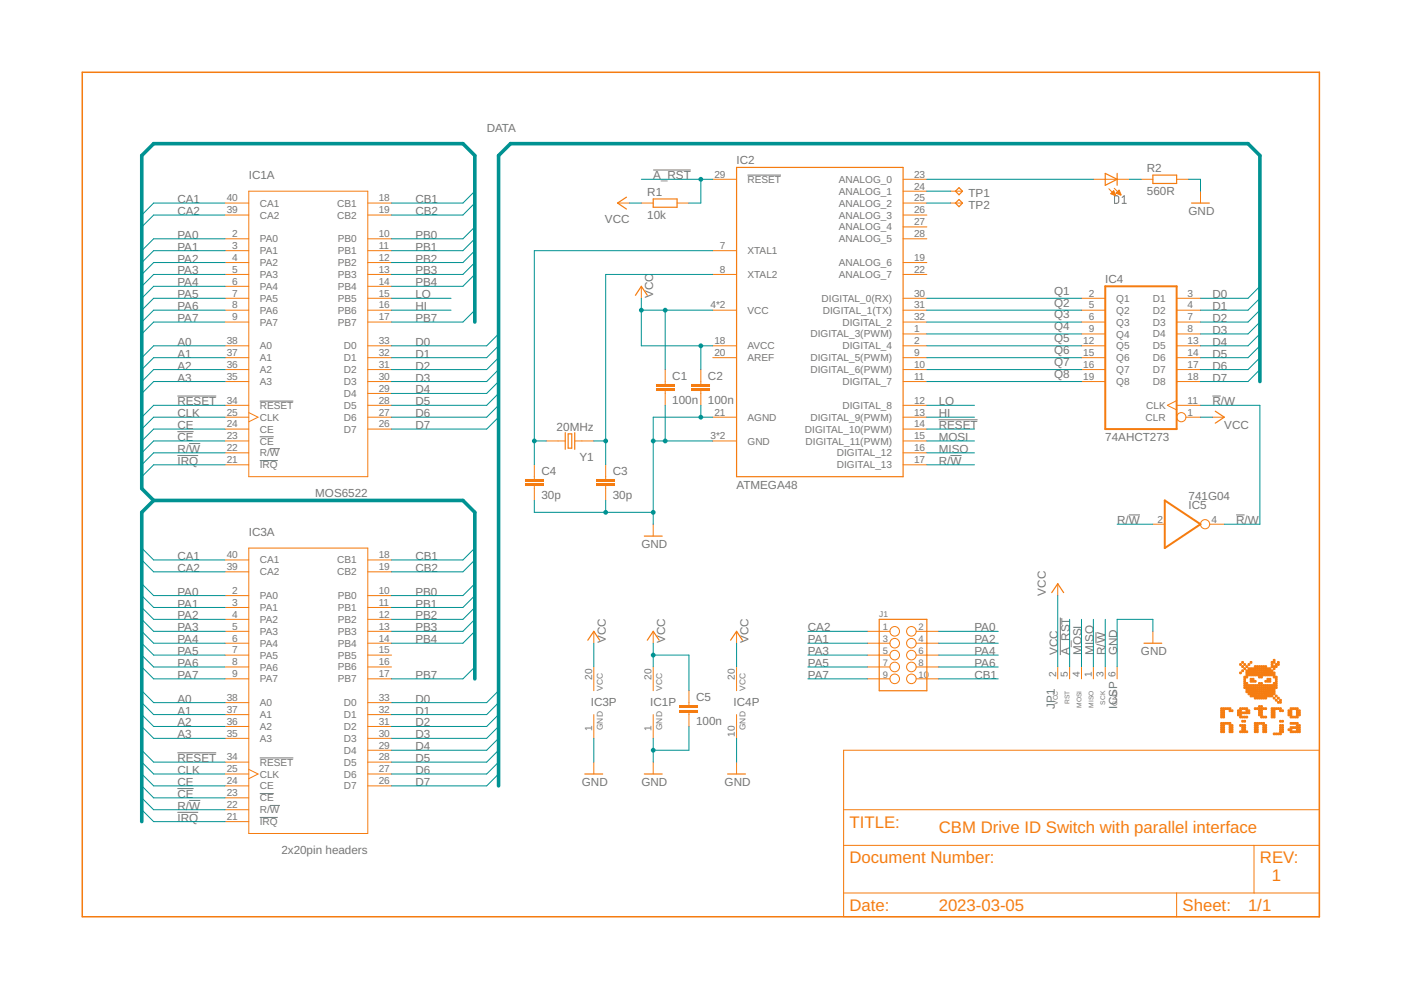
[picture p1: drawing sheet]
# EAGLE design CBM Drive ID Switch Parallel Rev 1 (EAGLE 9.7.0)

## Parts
C1  100n  C-EUC0805  [C0805]
C2  100n  C-EUC0805  [C0805]
C3  30p  C-EUC0805  [C0805]
C4  30p  C-EUC0805  [C0805]
C5  100n  C-EUC0805  [C0805]
D1  LED_0805  [LED0805]
IC1  MOS6522  MOS6522_HEADERS-F  [DIL40-6_HEADERS-F]
IC2  ATMEGA48  ARDUINO_168_328_TQFP  [TQFP-32]
IC3  2x20pin headers  MOS6522_ROUND_BOTTOMPINS  [DIL40-6_ROUND_BOTTOMPINS]
IC4  74AHCT273  74273N_NARROW  [SO20_NARROW]
IC5  741G04  741G04_SOT23  [SOT23-5]
J1  HEADER_2X5-WALLED-90  [HEADER_2X5_WALLED_RIGHT]
JP1  ICSP  ICSP_CONNECTOR_6_ALT  [HEADER_2X3_ALT]
R1  10k  R-EU_R0805  [R0805]
R2  560R  R-EU_R0805  [R0805]
TP1  TPTP20SQ  [TP20SQ]
TP2  TPTP20SQ  [TP20SQ]
Y1  20MHz  CRYSTAL  [CRYSTAL_SMD-2_7X4X2.3]

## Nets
!A_RST: IC2.29(!RESET) JP1.5(RST) R1.2
!CE: IC1.23(A:!CE) IC3.23(A:!CE)
!IRQ: IC1.21(A:!IRQ) IC3.21(A:!IRQ)
!R!/W: IC4.11(CLK) IC5.4(O)
!RESET: IC1.34(A:!RESET) IC2.14(DIGITAL_10(PWM)) IC3.34(A:!RESET)
A0: IC1.38(A:A0) IC3.38(A:A0)
A1: IC1.37(A:A1) IC3.37(A:A1)
A2: IC1.36(A:A2) IC3.36(A:A2)
A3: IC1.35(A:A3) IC3.35(A:A3)
CA1: IC1.40(A:CA1) IC3.40(A:CA1)
CA2: IC1.39(A:CA2) IC3.39(A:CA2) J1.1
CB1: IC1.18(A:CB1) IC3.18(A:CB1) J1.10
CB2: IC1.19(A:CB2) IC3.19(A:CB2)
CE: IC1.24(A:CE) IC3.24(A:CE)
CLK: IC1.25(A:CLK) IC3.25(A:CLK)
D0: IC1.33(A:D0) IC3.33(A:D0) IC4.3(D1)
D1: IC1.32(A:D1) IC3.32(A:D1) IC4.4(D2)
D2: IC1.31(A:D2) IC3.31(A:D2) IC4.7(D3)
D3: IC1.30(A:D3) IC3.30(A:D3) IC4.8(D4)
D4: IC1.29(A:D4) IC3.29(A:D4) IC4.13(D5)
D5: IC1.28(A:D5) IC3.28(A:D5) IC4.14(D6)
D6: IC1.27(A:D6) IC3.27(A:D6) IC4.17(D7)
D7: IC1.26(A:D7) IC3.26(A:D7) IC4.18(D8)
GND: C1.2 C2.2 C3.2 C4.2 C5.2 IC1.1(P:GND) IC2.3(GND) IC2.5(GND) IC2.21(AGND) IC3.1(P:GND) IC4.10(GND) JP1.6(GND) R2.2
HI: IC1.16(A:PB6) IC2.13(DIGITAL_9(PWM))
LO: IC1.15(A:PB5) IC2.12(DIGITAL_8)
MISO: IC2.16(DIGITAL_12) JP1.1(MISO)
MOSI: IC2.15(DIGITAL_11(PWM)) JP1.4(MOSI)
N$1: IC2.24(ANALOG_1) TP1.TP
N$2: IC2.25(ANALOG_2) TP2.TP
N$16: C3.1 IC2.8(XTAL2) Y1.1
N$17: C4.1 IC2.7(XTAL1) Y1.2
N$25: D1.A IC2.23(ANALOG_0)
N$26: D1.C R2.1
PA0: IC1.2(A:PA0) IC3.2(A:PA0) J1.2
PA1: IC1.3(A:PA1) IC3.3(A:PA1) J1.3
PA2: IC1.4(A:PA2) IC3.4(A:PA2) J1.4
PA3: IC1.5(A:PA3) IC3.5(A:PA3) J1.5
PA4: IC1.6(A:PA4) IC3.6(A:PA4) J1.6
PA5: IC1.7(A:PA5) IC3.7(A:PA5) J1.7
PA6: IC1.8(A:PA6) IC3.8(A:PA6) J1.8
PA7: IC1.9(A:PA7) IC3.9(A:PA7) J1.9
PB0: IC1.10(A:PB0) IC3.10(A:PB0)
PB1: IC1.11(A:PB1) IC3.11(A:PB1)
PB2: IC1.12(A:PB2) IC3.12(A:PB2)
PB3: IC1.13(A:PB3) IC3.13(A:PB3)
PB4: IC1.14(A:PB4) IC3.14(A:PB4)
PB7: IC1.17(A:PB7) IC3.17(A:PB7)
Q1: IC2.30(DIGITAL_0(RX)) IC4.2(Q1)
Q2: IC2.31(DIGITAL_1(TX)) IC4.5(Q2)
Q3: IC2.32(DIGITAL_2) IC4.6(Q3)
Q4: IC2.1(DIGITAL_3(PWM)) IC4.9(Q4)
Q5: IC2.2(DIGITAL_4) IC4.12(Q5)
Q6: IC2.9(DIGITAL_5(PWM)) IC4.15(Q6)
Q7: IC2.10(DIGITAL_6(PWM)) IC4.16(Q7)
Q8: IC2.11(DIGITAL_7) IC4.19(Q8)
R/!W: IC1.22(A:R/!W) IC2.17(DIGITAL_13) IC3.22(A:R/!W) IC5.2(I) JP1.3(SCK)
VCC: C1.1 C2.1 C5.1 IC1.20(P:VCC) IC2.4(VCC) IC2.6(VCC) IC2.18(AVCC) IC3.20(P:VCC) IC4.1(CLR) IC4.20(VCC) JP1.2(VCC) R1.1
Unconnected: IC2.19(ANALOG_6) IC2.20(AREF) IC2.22(ANALOG_7) IC2.26(ANALOG_3) IC2.27(ANALOG_4) IC2.28(ANALOG_5) IC3.15(A:PB5) IC3.16(A:PB6)

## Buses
DATA:D[0..7]
A[0..3],CA[0..1],CB[0..1],CE,!CE,CLK,!IRQ,PA[0..7],PB[0..7],!RESET,R/!W

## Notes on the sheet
- CBM Drive ID Switch with parallel interface
- 1
- 2023-03-05

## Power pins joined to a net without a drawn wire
GND: IC5.3(GND)
VCC: IC5.5(VCC)
